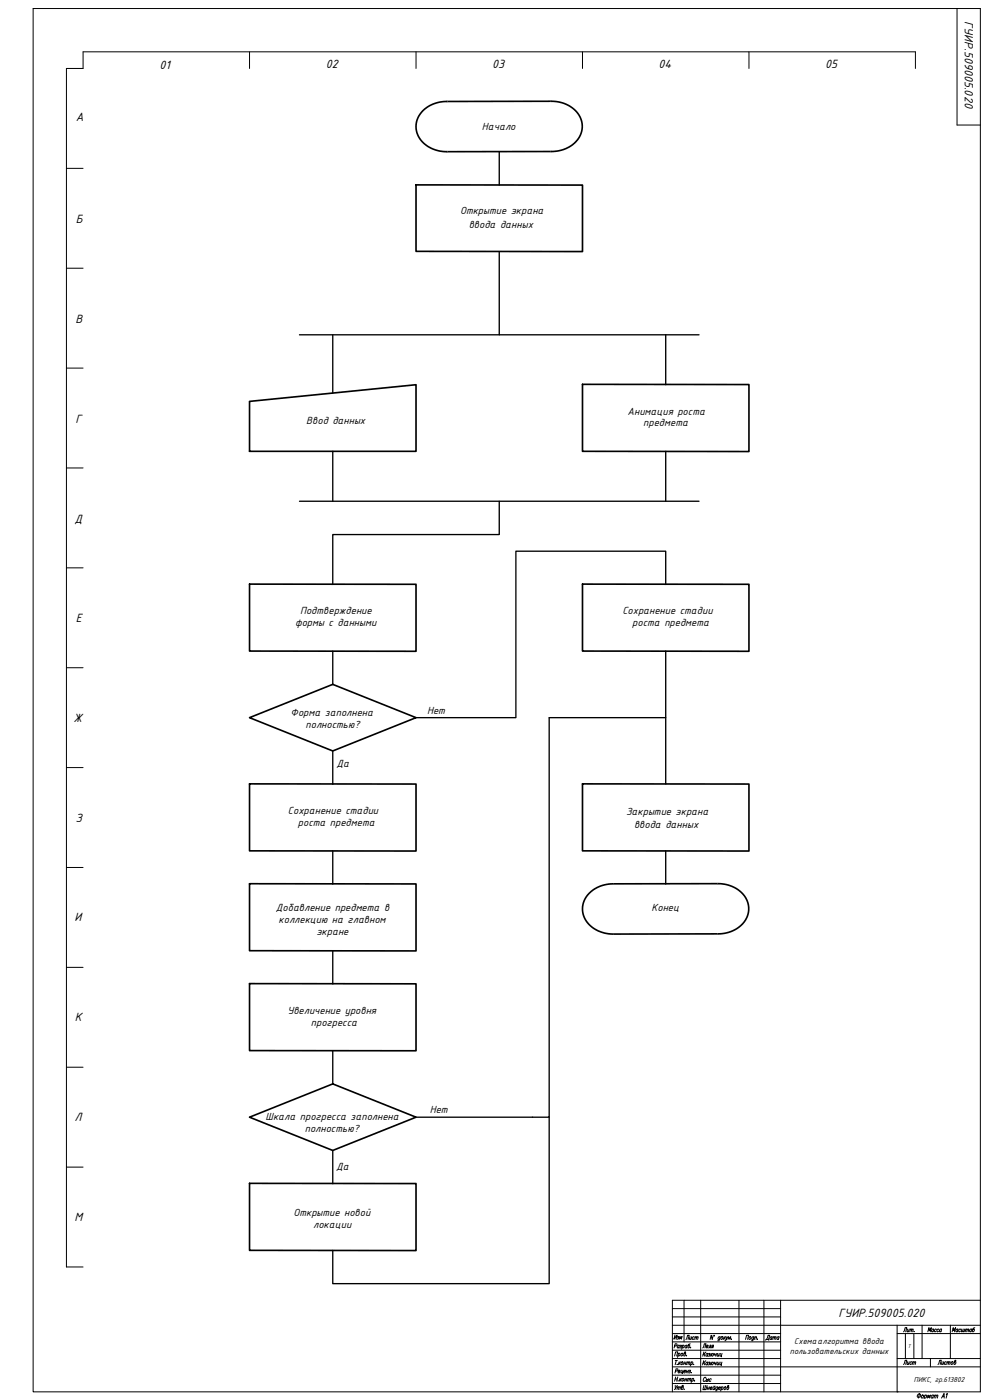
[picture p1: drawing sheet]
<svg xmlns="http://www.w3.org/2000/svg" width="594mm" height="841mm" viewBox="0 0 594 841" stroke-linecap="round" stroke-linejoin="round" font-family="sans-serif">
<g fill="none" stroke="#000" stroke-width=".6">
<path d="M20 5h569v831h-569zM575 5v70h14M411 781v25M421 781v55M444 781v55M459 781v55M469 781v55M469 796h120M539 796v40M554 796v20M571 796v20M589 781h-185v55"/>
<path d="M539 801h50M539 816h50M559 816v5M469 821h120"/>
</g>
<path d="M404 816h65M404 811h65M544 801v15M549 801v15M404 821h65M404 831h65M404 826h65" fill="none" stroke="#000" stroke-width=".6"/>
<g fill="none" stroke="#000" stroke-width=".6">
<path d="M405 815l1-3h1l-1 3M405 809l1-1 1-1h-1l-1 3M406 817h1M406 817v3M407 820h.1M408 813a.8 .8 0 0 1 0 1 .8 .8 0 0 1-1 0M408 813l-1 2M408 818v2M408 808h-1v1v1l1-1M408 808v2M408 819l1 1M409 808v1"/>
<path d="M409 818l-1 1M409 809v1h-1M409 813h1a.8 .8 0 0 1 0 1 .8 .8 0 0 1-1 0zM409 818h1a.8 .8 0 0 1 0 1 .8 .8 0 0 1-1 0zM410 808a.8 .8 0 0 1 1 1 .8 .8 0 0 1-1 0M410 808l-1 3M411 819h1M411 818v2M411 813a.7 .7 0 0 1 1 1 .7 .7 0 0 1-1 0v-2h1l-1 1M412 818v2M412 814h.1M413 808h-1v1v1v-1"/>
<path d="M413 819l1-1-1 2M413 808l-1 2M413 818l-1 2M414 819v-1v2M415 807l-1 1-1 2a.7 .7 0 0 0 1-1 .7 .7 0 0 0 0-1h-1M415 810h.1M415 818h1a.8 .8 0 0 1 0 1 .8 .8 0 0 1-1 0M415 818v3M417 820h.1M423 817l-1 3M423 812l-1 3M423 818v2"/>
<path d="M423 813v2M424 817l-2 2M424 812l-2 2M425 819v-1l-1 1v1h1M425 813l-1 1v1l1-1M425 818v2M425 813v2M426 818v1M426 813h1l-1 1M426 819v1h-1M426 814v1h-1M427 819l1-1v2l-1-1"/>
<path d="M427 814l2-1-1 2v-1M427 818v2M427 813v2M428 802v3l-1-3v3M429 802v1zM429 818v1h1M429 813v1h1M430 818v2M430 813v2M431 818v2l1-1M431 813v2l1-1M432 818l-1 2"/>
<path d="M432 813v2M433 803h-1a.7 .7 0 0 0-1 1 .7 .7 0 0 0 1 1v-1M433 803l-1 2h-1M433 818l-1 2 1-1M433 813l-1 2 1-1M433 803h1a.8 .8 0 0 1 0 1 .8 .8 0 0 1-1 0zM434 818l-1 2M434 813l-1 2M435 803v2M435 804l1 1M436 803l-1 1M436 803v2l1-2"/>
<path d="M436 805h-1M437 805l1-2v1l1-1v2M439 804h.1M448 805v-3h2l-1 3M450 803h1a.8 .8 0 0 1 0 1 .8 .8 0 0 1-1 0zM453 803a.7 .7 0 0 0-1 1 .7 .7 0 0 0 0 1l1-1M453 803l-1 2h-1M453 803h1v2M454 803l-1 2M455 804h.1M406 828h1M406 832v2"/>
<path d="M406 824l1-1v-1h-1l-1 3M406 827l-1 3M407 832l-2 3M407 834l1-1v2M407 833v2M407 827l-1 3M407 829h.1M407 824h1l1-1a1.1 1.1 0 0 0-2 1 .7 .7 0 0 0 1 1v-1M408 834l1-1-1 2M409 828l-1 2M409 829v1M409 823v2l1-1"/>
<path d="M409 828l-1 1M410 828a.8 .8 0 0 1 1 1 .8 .8 0 0 1-1 0zM410 833a.7 .7 0 0 1 0 1 .7 .7 0 0 1-1 0l1-2-1 1M410 823v2M411 824h1v-1a.7 .7 0 0 0-1 1 .7 .7 0 0 0 0 1l1-1M411 834h.1M411 829h1M412 828l-1 2M412 824h1M413 823l-1 2M413 828l-1 2M413 829l1-1v2"/>
<path d="M413 828v2M414 823l-1 2M414 823h1l-1 1M414 829l1-1v2M414 824l1 1h-1M415 825h.1M416 828a.8 .8 0 0 1 1 1 1 1 0 0 1-2 0M416 828l-1 3M417 829h.1M423 832l-1 3h2l1-3M424 832l-1 3M425 834h1"/>
<path d="M425 833v2M426 833v2M427 834h1l-1-1a.9 .9 0 0 0 0 1 .9 .9 0 0 0 0 1l1-1M429 833l-1 2 1-1M430 833l-1 2M431 833a.7 .7 0 0 0-1 1 .7 .7 0 0 0 1 1v-1M431 833v2l-1 1M432 834h1v-1a.7 .7 0 0 0-1 1 .7 .7 0 0 0 0 1l1-1M433 833h1a.8 .8 0 0 1 0 1 .8 .8 0 0 1-1 0M434 833l-1 3M435 833h1a.8 .8 0 0 1 0 1 .8 .8 0 0 1-1 0zM437 833a.7 .7 0 0 1 1 1 .7 .7 0 0 1-1 0v-1l1-1-1 1"/>
<path d="M552 837v3M554 838a.8 .8 0 0 1 1 1 1 1 0 0 1-2 0zM556 838a.8 .8 0 0 1 0 1 .8 .8 0 0 1-1 0M556 838l-1 2M557 840l1-2v1l1-1-1 2M561 838h-1l-1 1 1 1v-1M561 838l-1 2M561 839l1-1v2M562 838l-1 2M562 839l1-1v2M566 840l1-3v3M566 839h1"/>
<path d="M568 838l1-1-1 3"/>
<circle cx="552" cy="838" r="1.1"/>
</g>
<!-- layer: 0 -->
<g fill="none" stroke="#000" stroke-width=".6">
<path d="M150 31v10M250 31v10M350 31v10M450 31v10M550 41v-10h-500v10h-10v720h10M40 101h10M40 161h10M40 221h10M40 281h10M40 341h10M40 401h10M40 461h10"/>
<path d="M40 521h10M40 581h10M40 641h10M40 701h10M404 791h65M404 786h65M404 796h65M404 806h65M404 801h65M539 836h.1"/>
</g>
<path d="M254 66a20 20 0 0 1 14-5h63a17 17 0 0 1 19 17 18 18 0 0 1-19 13h-63a16 16 0 0 1-18-17l1-4zM354 537a20 20 0 0 1 14-6h63a16 16 0 0 1 19 17 18 18 0 0 1-19 13h-63a17 17 0 0 1-18-17l1-4z" fill="none" stroke="#fff" stroke-width=".99"/>
<g fill="none" stroke="#000" stroke-width=".99">
<path d="M254 66a20 20 0 0 1 14-5h63a17 17 0 0 1 19 17 18 18 0 0 1-19 13h-63a16 16 0 0 1-18-17l1-4zM250 111h100v40h-100zM350 231h100v40h-100zM150 241l100-10v40h-100zM150 351h100v40h-100zM350 351h100v40h-100zM150 431l50-20 50 20-50 20zM150 471h100v40h-100zM350 471h100v40h-100zM150 531h100v40h-100zM354 537a20 20 0 0 1 14-6h63a16 16 0 0 1 19 17 18 18 0 0 1-19 13h-63a17 17 0 0 1-18-17l1-4zM150 591h100v40h-100z"/>
<path d="M150 671l50-20 50 20-50 20zM150 711h100v40h-100z"/>
</g>
<g fill="none" stroke="#000" stroke-width=".8">
<path d="M300 91v20M300 151v50M180 201h240M200 201v35M400 201v30M200 271v30M400 271v30M180 301h240M300 301v20h-100v30M400 351v-20h-90v100h-60M200 391v20M400 391v80"/>
<path d="M400 431h-70v240h-80M200 451v20M200 511v20M400 511v20M200 571v20M200 631v20M330 671v100h-130v-20M200 691v20"/>
</g>
<g font-size="7.8">
<text x="579" y="13" transform="rotate(90 579 13)">ГУИР.509005.020</text>
<text x="96" y="41">01</text>
<text x="196" y="41">02</text>
<text x="296" y="41">03</text>
<text x="396" y="41">04</text>
<text x="496" y="41">05</text>
<text x="45" y="73">А</text>
<text x="45" y="134">Б</text>
<text x="45" y="194">В</text>
<text x="45" y="254">Г</text>
<text x="45" y="314">Д</text>
<text x="46" y="373">Е</text>
<text x="44" y="434">Ж</text>
<text x="45" y="494">З</text>
<text x="45" y="553">И</text>
<text x="45" y="614">К</text>
<text x="45" y="673">Л</text>
<text x="45" y="734">М</text>
<text x="504" y="791">ГУИР.509005.020</text>
</g>
<g font-size="6.7">
<text x="289" y="78">Начало</text>
<text x="276" y="129">Открытие экрана</text>
<text x="282" y="137">ввода данных</text>
<text x="377" y="249">Анимация роста</text>
<text x="184" y="255">Ввод данных</text>
<text x="386" y="256">предмета</text>
<text x="180" y="369">Подтверждение</text>
<text x="374" y="369">Сохранение стадии</text>
<text x="177" y="376">формы с данными</text>
<text x="380" y="376">роста предмета</text>
<text x="175" y="430">Форма заполнена</text>
<text x="257" y="429">Нет</text>
<text x="184" y="438">полностью?</text>
<text x="202" y="461">Да</text>
<text x="173" y="489">Сохранение стадии</text>
<text x="376" y="489">Закрытие экрана</text>
<text x="179" y="496">роста предмета</text>
<text x="381" y="497">ввода данных</text>
<text x="166" y="548">Добавление предмета в</text>
<text x="391" y="547">Конец</text>
<text x="167" y="555">коллекцию на главном</text>
<text x="190" y="562">экране</text>
<text x="173" y="609">Увеличение уровня</text>
<text x="187" y="616">прогресса</text>
<text x="258" y="669">Нет</text>
<text x="160" y="673">Шкала прогресса заполнена</text>
<text x="183" y="680">полностью?</text>
<text x="202" y="703">Да</text>
<text x="176" y="730">Открытие новой</text>
<text x="188" y="737">локации</text>
</g>
<text font-size="6.6" x="459" y="806">Дата</text>
<g font-size="5.7">
<text x="542" y="801">Лит.</text>
<text x="556" y="801">Масса</text>
<text x="571" y="801">Масштаб</text>
<text x="404" y="806">Изм</text>
<text x="411" y="806">Лист</text>
<text x="421" y="811">Леля</text>
<text x="542" y="821">Лист</text>
<text x="562" y="821">Листов</text>
<text x="421" y="831">Сыс</text>
</g>
<g font-size="5.4">
<text x="477" y="807">Схемаалгоритма ввода</text>
<text x="474" y="813">пользовательских данных</text>
</g>
<text font-size="4.7" x="549" y="830">ПИКС, гр.613802</text>
<text font-size="3.3" x="545" y="810">Т</text>
</svg>
